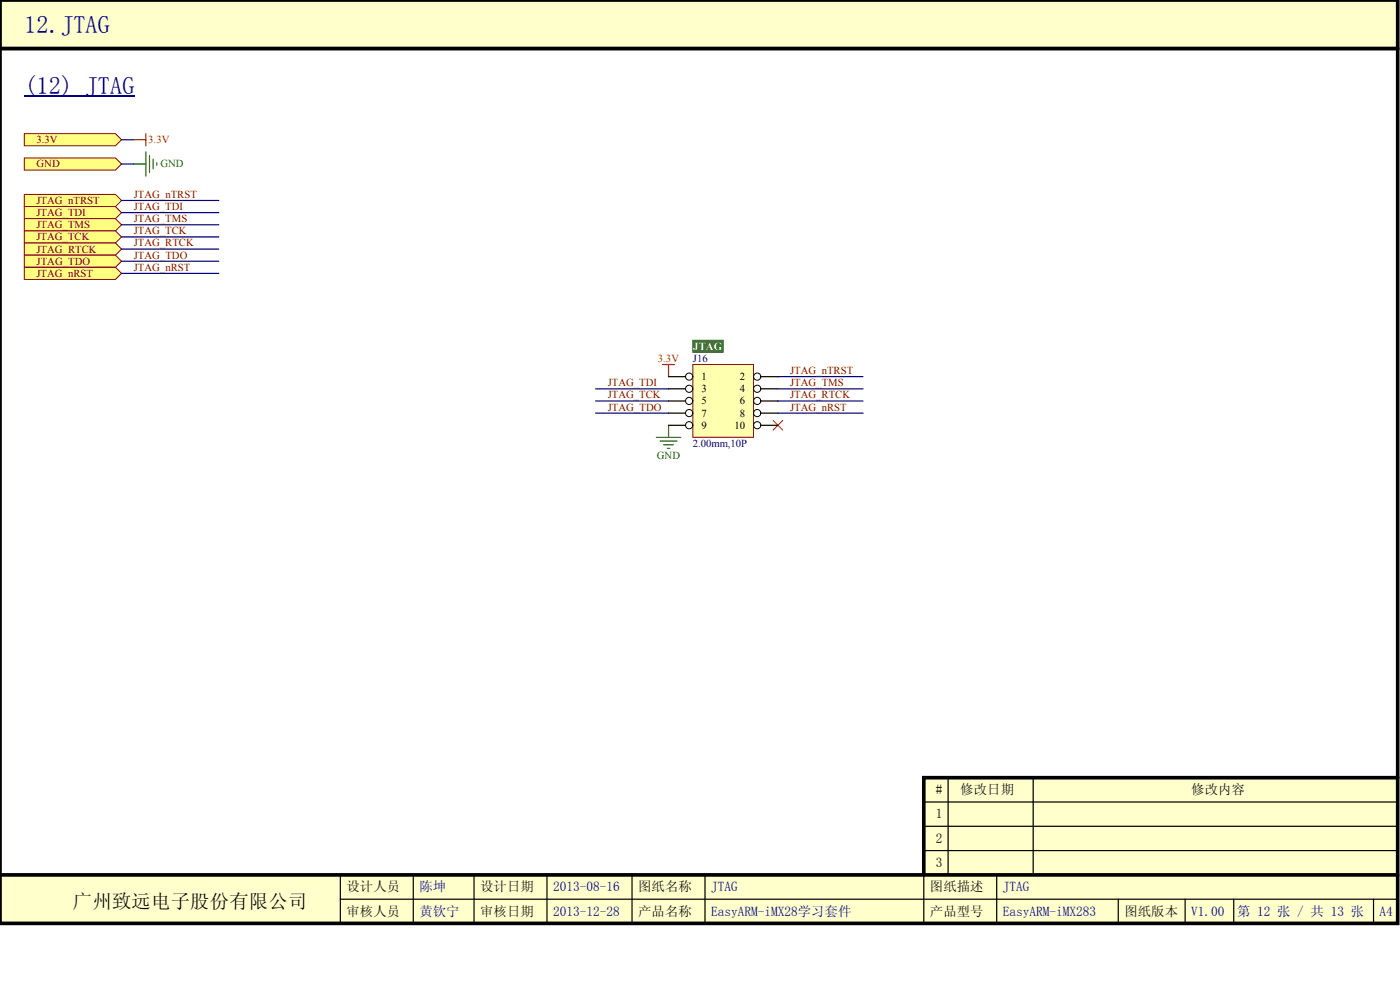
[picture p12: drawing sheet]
<svg xmlns="http://www.w3.org/2000/svg" width="840mm" height="594mm" viewBox="0 0 840 594" stroke-linecap="round" stroke-linejoin="round" font-family="sans-serif">
<path d="M0 0h838v554h-838z" fill="#fff" stroke="#fff" stroke-width=".6"/>
<path d="M554 466h284v58h-284z" fill="#ffc" stroke="#000" stroke-width=".73"/>
<path d="M0 0h838v29h-838z" fill="#ffc" stroke="#a0a0a0" stroke-width="2.2"/>
<path d="M0 29h838" fill="none" stroke="#000" stroke-width="2.2"/>
<path d="M0 524h838v30h-838z" fill="#ffc" stroke="#000" stroke-width=".73"/>
<g fill="none" stroke="#000" stroke-width=".73">
<path d="M569 466v58M620 466v58M554 481h284M554 495h284M554 510h284M204 524v30M204 539h634M248 524v30M284 524v30M328 524v30M379 524v30M423 524v30"/>
<path d="M554 524v30M598 524v30M671 539v15M711 539v15M740 539v15M824 539v15"/>
</g>
<path d="M0 0h838v554h-838zM838 466h-284v58M0 524h838" fill="none" stroke="#000" stroke-width="2.2"/>
<g fill="#ffff80" stroke="#800000" stroke-width=".6">
<path d="M15 80h54l4 4-4 3h-54z" fill-rule="evenodd"/>
<path d="M15 95h54l4 3-4 4h-54z" fill-rule="evenodd"/>
</g>
<path d="M80 84h7M87 80v7" fill="none" stroke="#f00" stroke-width=".73"/>
<path d="M80 98h7M87 91v15M90 93v10M92 95v6M94 98v1" fill="none" stroke="#008000" stroke-width=".73"/>
<path d="M15 57h66v1h-66z" fill="#000080"/>
<path d="M73 84h7M73 98h7" fill="none" stroke="#000080" stroke-width=".73"/>
<g fill="#ffff80" stroke="#800000" stroke-width=".6">
<path d="M15 117h54l4 3-4 4h-54z" fill-rule="evenodd"/>
<path d="M15 124h54l4 3-4 4h-54z" fill-rule="evenodd"/>
<path d="M15 131h54l4 4-4 3h-54z" fill-rule="evenodd"/>
<path d="M15 138h54l4 4-4 4h-54z" fill-rule="evenodd"/>
<path d="M15 146h54l4 3-4 4h-54z" fill-rule="evenodd"/>
<path d="M15 153h54l4 4-4 3h-54z" fill-rule="evenodd"/>
</g>
<path d="M73 120h58M73 127h58M73 135h58M73 142h58M73 149h58M73 157h58" fill="none" stroke="#000080" stroke-width=".73"/>
<path d="M15 160h54l4 4-4 4h-54z" fill-rule="evenodd" fill="#ffff80" stroke="#800000" stroke-width=".6"/>
<path d="M73 164h58M357 233h44M467 233h51M467 226h51M357 240h44M357 248h44M467 240h51M467 248h51" fill="none" stroke="#000080" stroke-width=".73"/>
<path d="M397 219h8M401 219v7" fill="none" stroke="#f00" stroke-width=".73"/>
<path d="M401 255v7M394 262h14M396 264h10M398 267h6M400 269h2" fill="none" stroke="#008000" stroke-width=".73"/>
<path d="M464 252l5 6M469 252l-5 6" fill="none" stroke="#f00" stroke-width=".6"/>
<path d="M416 219h36v43h-36z" fill="#ffffb0" stroke="#800000" stroke-width=".6"/>
<path d="M401 226h15" fill="none" stroke="#000" stroke-width=".73"/>
<circle cx="413" cy="226" r="2.1" fill="#fff" stroke="#000" stroke-width=".6"/>
<path d="M452 226h15" fill="none" stroke="#000" stroke-width=".73"/>
<circle cx="454" cy="226" r="2.1" fill="#fff" stroke="#000" stroke-width=".6"/>
<path d="M401 233h15" fill="none" stroke="#000" stroke-width=".73"/>
<circle cx="413" cy="233" r="2.1" fill="#fff" stroke="#000" stroke-width=".6"/>
<path d="M452 233h15" fill="none" stroke="#000" stroke-width=".73"/>
<circle cx="454" cy="233" r="2.1" fill="#fff" stroke="#000" stroke-width=".6"/>
<path d="M401 240h15" fill="none" stroke="#000" stroke-width=".73"/>
<circle cx="413" cy="240" r="2.1" fill="#fff" stroke="#000" stroke-width=".6"/>
<path d="M452 240h15" fill="none" stroke="#000" stroke-width=".73"/>
<circle cx="454" cy="240" r="2.1" fill="#fff" stroke="#000" stroke-width=".6"/>
<path d="M401 248h15" fill="none" stroke="#000" stroke-width=".73"/>
<circle cx="413" cy="248" r="2.1" fill="#fff" stroke="#000" stroke-width=".6"/>
<path d="M452 248h15" fill="none" stroke="#000" stroke-width=".73"/>
<circle cx="454" cy="248" r="2.1" fill="#fff" stroke="#000" stroke-width=".6"/>
<path d="M401 255h15" fill="none" stroke="#000" stroke-width=".73"/>
<circle cx="413" cy="255" r="2.1" fill="#fff" stroke="#000" stroke-width=".6"/>
<path d="M452 255h15" fill="none" stroke="#000" stroke-width=".73"/>
<circle cx="454" cy="255" r="2.1" fill="#fff" stroke="#000" stroke-width=".6"/>
<path d="M416 204h18v7h-18z" fill="#008000" stroke="#008000" stroke-width=".6"/>
<g font-size="14.6" fill="#000080">
<text x="15" y="20">12.JTAG</text>
<text x="15" y="56">(12) JTAG</text>
</g>
<text font-size="11.6" x="44" y="545">广州致远电子股份有限公司</text>
<g font-size="8">
<text x="561" y="476">#</text>
<text x="576" y="476">修改日期</text>
<text x="714" y="476">修改内容</text>
<text x="561" y="491">1</text>
<text x="561" y="505">2</text>
<text x="561" y="520">3</text>
<text x="208" y="534">设计人员</text>
<text x="288" y="534">设计日期</text>
<text x="383" y="534">图纸名称</text>
<text x="558" y="534">图纸描述</text>
<text x="208" y="549">审核人员</text>
<text x="288" y="549">审核日期</text>
<text x="383" y="549">产品名称</text>
<text x="558" y="549">产品型号</text>
<text x="674" y="549">图纸版本</text>
</g>
<g font-size="8" fill="#000080">
<text x="251" y="534">陈坤</text>
<text x="332" y="534">2013-08-16</text>
<text x="426" y="534">JTAG</text>
<text x="601" y="534">JTAG</text>
<text x="251" y="549">黄钦宁</text>
<text x="332" y="549">2013-12-28</text>
<text x="426" y="549">EasyARM-iMX28学习套件</text>
<text x="601" y="549">EasyARM-iMX283</text>
<text x="714" y="549">V1.00</text>
<text x="742" y="549">第 12 张 / 共 13 张</text>
<text x="827" y="549">A4</text>
</g>
<text font-size="6.5" fill="#fff" x="416" y="210">JTAG</text>
<g font-size="6.4" fill="#800000">
<text x="22" y="86">3.3V</text>
<text x="22" y="100">GND</text>
<text x="80" y="119">JTAG_nTRST</text>
<text x="22" y="122">JTAG_nTRST</text>
<text x="80" y="126">JTAG_TDI</text>
<text x="22" y="130">JTAG_TDI</text>
<text x="22" y="137">JTAG_TMS</text>
<text x="80" y="133">JTAG_TMS</text>
<text x="80" y="140">JTAG_TCK</text>
<text x="22" y="144">JTAG_TCK</text>
<text x="80" y="148">JTAG_RTCK</text>
<text x="22" y="151">JTAG_RTCK</text>
<text x="80" y="155">JTAG_TDO</text>
<text x="22" y="159">JTAG_TDO</text>
<text x="22" y="166">JTAG_nRST</text>
<text x="80" y="162">JTAG_nRST</text>
<text x="474" y="224">JTAG_nTRST</text>
<text x="364" y="232">JTAG_TDI</text>
<text x="474" y="232">JTAG_TMS</text>
<text x="364" y="239">JTAG_TCK</text>
<text x="474" y="239">JTAG_RTCK</text>
<text x="364" y="246">JTAG_TDO</text>
<text x="474" y="246">JTAG_nRST</text>
</g>
<g font-size="6.4" fill="#f00">
<text x="89" y="86">3.3V</text>
<text x="395" y="217">3.3V</text>
</g>
<g font-size="6.4" fill="#008000">
<text x="96" y="100">GND</text>
<text x="394" y="275">GND</text>
</g>
<g font-size="6.4" fill="#000080">
<text x="416" y="217">J16</text>
<text x="416" y="268">2.00mm,10P</text>
</g>
<g font-size="6.4">
<text x="421" y="228">1</text>
<text x="444" y="228">2</text>
<text x="421" y="235">3</text>
<text x="444" y="235">4</text>
<text x="421" y="242">5</text>
<text x="444" y="242">6</text>
<text x="421" y="250">7</text>
<text x="444" y="250">8</text>
<text x="421" y="257">9</text>
<text x="440" y="257">10</text>
</g>
</svg>
